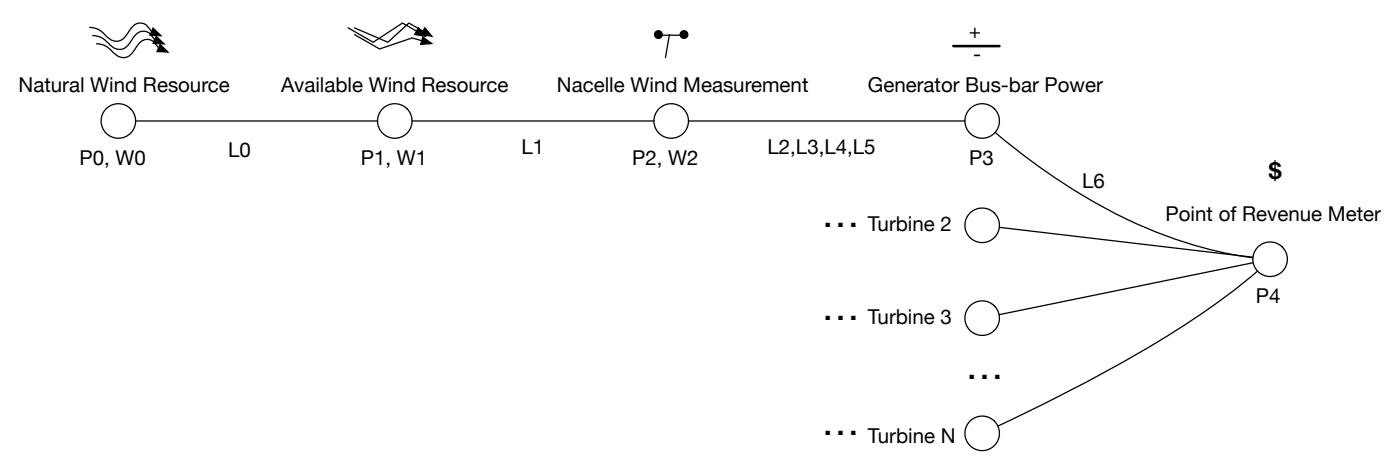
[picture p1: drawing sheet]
<svg xmlns="http://www.w3.org/2000/svg" width="386mm" height="128mm" viewBox="0 0 386 128" stroke-linecap="round" stroke-linejoin="round" font-family="sans-serif">
<circle cx="32.6" cy="33.3" r="4.8" fill="none" stroke="#000" stroke-width=".35"/>
<circle cx="108.8" cy="33.3" r="4.8" fill="#fff"/>
<g fill="none" stroke="#000" stroke-width=".35">
<path d="M37.4 33.3h66.7"/>
<circle cx="108.8" cy="33.3" r="4.8"/>
</g>
<circle cx="185" cy="33.3" r="4.8" fill="#fff"/>
<g fill="none" stroke="#000" stroke-width=".35">
<path d="M113.6 33.3h66.7"/>
<circle cx="185" cy="33.3" r="4.8"/>
</g>
<circle cx="270.8" cy="33.3" r="4.8" fill="#fff"/>
<g fill="none" stroke="#000" stroke-width=".35">
<path d="M24.7 7.6a6.2 6.2 0 0 1 4.9 2.6 3.3 3.3 0 0 0 5.6-1l.4-.7a3.1 3.1 0 0 1 5.2-1.2l1 1.4M25.5 9.8a6.2 6.2 0 0 1 4.9 2.7 3.3 3.3 0 0 0 5.6-1l.5-.7a3.1 3.1 0 0 1 5.1-1.2l1 1.4M26.6 12.1a6.2 6.2 0 0 1 4.9 2.6 3.3 3.3 0 0 0 5.6-1l.5-.7a3.1 3.1 0 0 1 5.1-1.1l1 1.3M42.2 7.7l2.2 2.1-3-.1zM43.1 10l2.1 2.1-3-.1zM44.1 12.3l2.2 2-3-.1zM96 7.7l6.9 3.9 8-5.3 3.9 2.3M97.7 9.5l6.9 4 9-3 2.7 .7M97.7 7.7l9.2 3.9 5.8-5.3 3.9 2.3M115.4 7.7l1.9 2.3-3-.5zM116.6 10.2l2.4 1.8-3 .2zM117.1 7.7l2 2.3-3-.5z"/>
<path d="M182.6 9.7h4.9M184.5 9.5l-1.1 6.4M189.8 33.3h76.2"/>
<circle cx="181.5" cy="9.5" r="1.06"/>
<circle cx="188.6" cy="9.5" r="1.06"/>
<circle cx="270.8" cy="33.3" r="4.8"/>
</g>
<g fill="#000">
<path d="M42.2 7.7l2.2 2.1-3-.1zM43.1 10l2.1 2.1-3-.1zM44.1 12.3l2.2 2-3-.1zM115.4 7.7l1.9 2.3-3-.5zM116.6 10.2l2.4 1.8-3 .2zM117.1 7.7l2 2.3-3-.5z"/>
<circle cx="181.5" cy="9.5" r="1.06"/>
<circle cx="188.6" cy="9.5" r="1.06"/>
</g>
<path d="M262.8 12.7h12.7" fill="none" stroke="#000" stroke-width=".71"/>
<circle cx="270.8" cy="62.1" r="4.8" fill="#fff"/>
<circle cx="270.8" cy="62.1" r="4.8" fill="none" stroke="#000" stroke-width=".35"/>
<circle cx="270.8" cy="87.7" r="4.8" fill="#fff"/>
<circle cx="270.8" cy="87.7" r="4.8" fill="none" stroke="#000" stroke-width=".35"/>
<circle cx="270.8" cy="119.4" r="4.8" fill="#fff"/>
<circle cx="270.8" cy="119.4" r="4.8" fill="none" stroke="#000" stroke-width=".35"/>
<circle cx="350.1" cy="71.4" r="4.8" fill="#fff"/>
<g fill="none" stroke="#000" stroke-width=".35">
<path d="M274.3 36.5a166.5 166.5 0 0 0 45.5 27.9 110.9 110.9 0 0 0 25.6 6.6M275.5 62.6l69.9 8.3M345.5 72.4l-70.1 14.3M346.7 74.7a231.5 231.5 0 0 1-41.6 27.6 559.4 559.4 0 0 1-30 15.1"/>
<circle cx="350.1" cy="71.4" r="4.8"/>
</g>
<g font-size="10.6">
<text x="226.5" y="62.6">…</text>
<text x="226.5" y="88.2">…</text>
<text x="266.2" y="104.4">…</text>
<text x="226.5" y="119.9">…</text>
</g>
<text font-size="6.3" x="349.8" y="49.4">$</text>
<g font-size="5.6">
<text x="267.1" y="10.6">+</text>
<text x="268.2" y="16.9">-</text>
<text x="5.1" y="25.4">Natural Wind Resource</text>
<text x="77.5" y="25.4">Available Wind Resource</text>
<text x="153.5" y="25.4">Nacelle Wind Measurement</text>
<text x="239.2" y="25.4">Generator Bus-bar Power</text>
<text x="21.9" y="45.5">P0, W0</text>
<text x="62.9" y="43.4">L0</text>
<text x="99.5" y="45.5">P1, W1</text>
<text x="143.8" y="42.3">L1</text>
<text x="174.3" y="45.5">P2, W2</text>
<text x="211.6" y="42.3">L2,L3,L4,L5</text>
<text x="267.2" y="45.5">P3</text>
<text x="298.4" y="51.9">L6</text>
<text x="239.2" y="63.7">Turbine 2</text>
<text x="321.3" y="60.9">Point of Revenue Meter</text>
<text x="346.2" y="83.6">P4</text>
<text x="239.2" y="89.3">Turbine 3</text>
<text x="239.3" y="122.1">Turbine N</text>
</g>
</svg>
